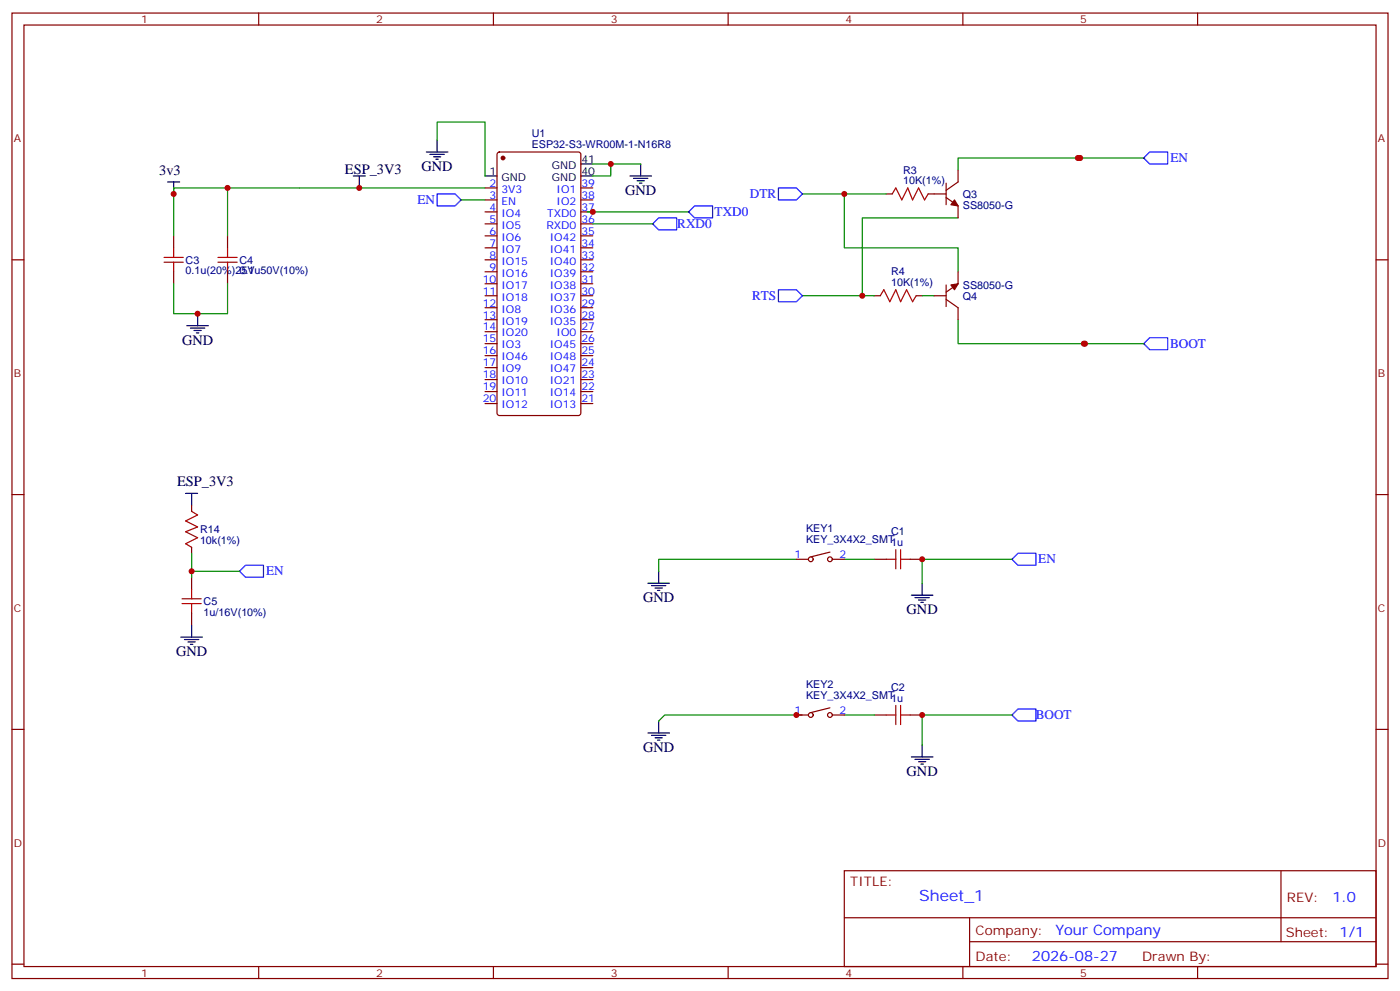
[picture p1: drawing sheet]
<svg xmlns="http://www.w3.org/2000/svg" width="412mm" height="292mm" viewBox="0 0 412 292" stroke-linecap="round" stroke-linejoin="round" font-family="sans-serif">
<g fill="none" stroke="#870000" stroke-width=".35">
<path d="M3.5 3.8h405.4v284.4h-405.4zM7.1 7.4h398.2v277.3h-398.2zM76.2 3.8v3.6M145.3 3.8v3.6M214.5 3.8v3.6M283.6 3.8v3.6M352.8 3.8v3.6M142.9 55.4h3.5M142.9 58.9h3.5M146.6 45l.5-.2h23.3l.6 .4 .1 76.5-.5 .6-23.5 .1-.6-.5-.1-76.4zM171.1 55.4h3.5M171.1 58.9h3.5"/>
<path d="M261.1 57.1h1.7M273.4 57.1h5.3M278.7 58.2l3.5 2.4v3.6M278.7 53.9v6.4M282.2 50.1v3.5l-3.5 2.5M3.5 76.5h3.6M51.2 69.5v3.5M67 69.5v3.5M142.9 76.5h3.5M142.9 62.4h3.5M142.9 65.9h3.5M142.9 69.5h3.5"/>
<path d="M142.9 73h3.5M171.1 76.5h3.5M171.1 62.4h3.5M171.1 65.9h3.5M171.1 69.5h3.5M171.1 73h3.5M405.3 76.5h3.6M51.2 80v3.6M67 80v3.6M142.9 80h3.5M142.9 83.6h3.5M142.9 87.1h3.5"/>
<path d="M142.9 90.6h3.5M142.9 94.2h3.5M142.9 97.7h3.5M171.1 80h3.5M171.1 83.6h3.5M171.1 87.1h3.5M171.1 90.6h3.5M171.1 94.2h3.5M171.1 97.7h3.5M257.5 87.1h1.8M269.9 87.1h1.7M275.2 87.1h3.5"/>
<path d="M278.7 88.2l3.5 2.4v3.6M278.7 83.9v6.4M282.2 80v3.6l-3.5 2.4M142.9 101.2h3.5M142.9 104.7h3.5M142.9 108.3h3.5M142.9 111.8h3.5M142.9 115.3h3.5M142.9 118.9h3.5M171.1 101.2h3.5M171.1 104.7h3.5M171.1 108.3h3.5"/>
<path d="M171.1 111.8h3.5M171.1 115.3h3.5M171.1 118.9h3.5M3.5 145.7h3.6M56.4 148.8v1.8M405.3 145.7h3.6M56.4 161.2v1.7M56.4 170v3.5M234.6 164.7h3.5M244.5 162.6l-5.7 1.4M245.2 164.7h3.5M257.5 164.7h3.6"/>
<path d="M268.1 164.7h3.5M56.4 180.6v3.5M3.5 214.8h3.6M234.6 210.6h3.5M244.5 208.5l-5.7 1.4M245.2 210.6h3.5M257.5 210.6h3.6M268.1 210.6h3.5M405.3 214.8h3.6M248.7 256.4h156.6v28.3h-156.6zM377.3 256.5v20.8M248.7 270.3h156.5"/>
<path d="M285.6 277.3h119.6M285.6 270.3v14.1M3.5 284h3.6M76.2 284.7v3.5M145.3 284.7v3.5M214.5 284.7v3.5M283.6 284.7v3.5M352.8 284.7v3.5M405.3 284h3.6"/>
<circle cx="238.8" cy="164.7" r=".71"/>
<circle cx="244.5" cy="164.7" r=".71"/>
<circle cx="238.8" cy="210.6" r=".71"/>
<circle cx="244.5" cy="210.6" r=".71"/>
</g>
<g fill="none" stroke="#000" stroke-width=".35">
<path d="M49.4 53.6h3.5M51.2 53.6v3.5M104.1 51.8h3.5M105.8 51.8v3.6M125.6 44.8h6.3M126.6 45.5h4.3M127.7 46.2h2.1M128.4 46.9h.7M128.8 41.2v3.6M142.9 51.8h3.5M171.1 48.3h3.5M171.1 51.8h3.5"/>
<path d="M185.6 51.8h6.3M186.6 52.5h4.3M187.7 53.2h2.1M188.4 53.9h.7M188.7 48.3v3.5M55 95.9h6.4M56.1 96.6h4.2M57.1 97.3h2.2M57.9 98h.7M58.2 92.4v3.5M54.7 145.3h3.5M56.4 145.3v3.5"/>
<path d="M190.9 171.8h6.3M191.9 172.5h4.2M193 173.2h2.1M193.7 173.9h.7M194 168.2v3.6M268.5 175.3h6.3M269.5 176h4.3M270.6 176.7h2.1M271.3 177.4h.7M271.6 171.8v3.5M53.3 187.6h6.3M54.3 188.3h4.3"/>
<path d="M55.4 189.1h2.1M56.1 189.8h.7M56.4 184.1v3.5M190.9 215.9h6.3M191.9 216.6h4.2M193 217.3h2.1M193.7 218h.7M194 212.3v3.6M271.6 219.4v3.5M268.5 222.9h6.3M269.5 223.6h4.3M270.6 224.3h2.1"/>
<path d="M271.3 225h.7"/>
</g>
<g fill="#870000" stroke="#870000" stroke-width=".35">
<path d="M281.2 58.9l1 1.7-2.1-.3z"/>
<path d="M280.1 83.9l2.1-.3-1 1.7z"/>
<circle cx="148.2" cy="46.5" r=".53"/>
</g>
<path d="M128.8 57.1h5.3l1.7 1.8-1.7 1.7h-5.3zM229.3 55.4h5.3l1.8 1.7-1.8 1.8h-5.3zM338.7 44.8h5.3v3.5h-5.3l-1.8-1.8zM192.3 65.9l1.7-1.7h5.3v3.5h-5.3zM202.8 62.4l1.8-1.8h5.3v3.6h-5.3zM229.3 85.3h5.3l1.8 1.8-1.8 1.8h-5.3zM338.7 99.4h5.3v3.6h-5.3l-1.8-1.8zM72.3 166.5h5.3v3.5h-5.3l-1.7-1.8zM299.9 162.9h5.3v3.6h-5.3l-1.8-1.8zM299.9 208.8h5.3v3.5h-5.3l-1.8-1.7z" fill="none" stroke="#00f" stroke-width=".35"/>
<g fill="none" stroke="#a10000" stroke-width=".35">
<path d="M262.8 57.1l1.1-1.7 1.7 3.5 1.8-3.5 1.4 3.5 1.8-3.5 1.7 3.5 1.1-1.8M48.3 75.8h5.7M48.3 77.2h5.7M51.2 73v2.8M51.2 77.2v2.8M64.2 75.8h5.6M64.2 77.2h5.6M67 73v2.8M67 77.2v2.8M259.3 87.1l1-1.8 1.8 3.6 1.8-3.6 1.4 3.6 1.8-3.6 1.7 3.6 1.1-1.8M56.4 150.6l1.8 1.1-3.5 1.7 3.5 1.8-3.5 1.4 3.5 1.8-3.5 1.7 1.7 1.1M53.6 176.4h5.7"/>
<path d="M53.6 177.8h5.7M56.4 173.5v2.9M56.4 177.8v2.8M261.1 164.7h2.8M263.9 161.9v5.6M265.3 164.7h2.8M265.3 161.9v5.6M261.1 210.6h2.8M263.9 207.8v5.6M265.3 207.8v5.6M265.3 210.6h2.8"/>
</g>
<g fill="none" stroke="#008700" stroke-width=".35">
<path d="M67 55.4v14.1M128.8 41.2v-5.3h14.1v15.9M135.8 58.9h7.1M142.9 55.4h-91.7v14.1M174.6 48.3h14.1M179.9 48.3v3.5h-5.3M236.4 57.1h12.3M261.1 57.1h-12.4v15.9h33.5v7M317.5 46.5h19.4M318.2 46.5h-36v3.6M172.9 62.4h29.9M174.6 65.9h17.7"/>
<path d="M282.2 64.2h-28.2v22.9h3.5M51.2 83.6v8.8h15.8v-8.8M236.4 87.1h17.6M271.6 87.1h3.6M282.2 94.2v7h37.4M319.3 101.2h17.6M56.4 162.9v7.1M56.4 168.2h14.2M234.6 164.7h-40.6v3.5M248.7 164.7h8.8M298.1 164.7h-26.5v7.1M236.4 210.6h-40.6l-1.8 1.7"/>
<path d="M248.7 210.6h8.8M298.1 210.6h-26.5v8.8"/>
</g>
<g fill="#c00">
<circle cx="174.6" cy="62.4" r=".88"/>
<circle cx="105.8" cy="55.4" r=".88"/>
<circle cx="58.2" cy="92.4" r=".88"/>
<circle cx="67" cy="55.4" r=".88"/>
<circle cx="51.2" cy="57.1" r=".88"/>
<circle cx="56.4" cy="168.2" r=".88"/>
<circle cx="271.6" cy="164.7" r=".88"/>
<circle cx="271.6" cy="210.6" r=".88"/>
<circle cx="248.7" cy="57.1" r=".88"/>
<circle cx="254" cy="87.1" r=".88"/>
<circle cx="179.9" cy="48.3" r=".88"/>
<circle cx="234.6" cy="210.6" r=".88"/>
<circle cx="318.2" cy="46.5" r=".88"/>
<circle cx="317.5" cy="46.5" r=".88"/>
<circle cx="319.6" cy="101.2" r=".88"/>
<circle cx="319.3" cy="101.2" r=".88"/>
</g>
<text font-size="4.6" fill="#00f" x="270.8" y="265.5">Sheet_1</text>
<g font-size="4.2">
<text x="46.9" y="51.5">3v3</text>
<text x="101.6" y="51.1">ESP_3V3</text>
<text x="124.2" y="50.4">GND</text>
<text x="184.1" y="57.5">GND</text>
<text x="53.6" y="101.6">GND</text>
<text x="52.2" y="143.2">ESP_3V3</text>
<text x="189.4" y="177.4">GND</text>
<text x="267.1" y="180.9">GND</text>
<text x="51.9" y="193.3">GND</text>
<text x="189.4" y="221.5">GND</text>
<text x="267.1" y="228.6">GND</text>
</g>
<g font-size="4.2" fill="#00f">
<text x="392.5" y="265.7">1.0</text>
<text x="310.9" y="275.3">Your Company</text>
<text x="304" y="283.1">2026-08-27</text>
</g>
<g font-size="3.9" fill="#00f">
<text x="344.8" y="47.8">EN</text>
<text x="220.9" y="58.4">DTR</text>
<text x="123" y="60.1">EN</text>
<text x="210.5" y="63.6">TXD0</text>
<text x="199.5" y="67.1">RXD0</text>
<text x="221.5" y="88.4">RTS</text>
<text x="344.7" y="102.4">BOOT</text>
<text x="305.9" y="165.9">EN</text>
<text x="78.4" y="169.5">EN</text>
<text x="305.1" y="211.8">BOOT</text>
</g>
<g font-size="3.9" fill="#800">
<text x="250.5" y="261">TITLE:</text>
<text x="379.1" y="265.7">REV:</text>
<text x="287.4" y="275.2">Company:</text>
<text x="378.7" y="275.8">Sheet: 1/1</text>
<text x="287.4" y="282.9">Date:</text>
<text x="336.4" y="283">Drawn By:</text>
</g>
<g font-size="3.2" fill="#800">
<text x="41.6" y="6.8">1</text>
<text x="110.8" y="6.8">2</text>
<text x="179.9" y="6.8">3</text>
<text x="249.1" y="6.8">4</text>
<text x="318.2" y="6.8">5</text>
<text x="4.1" y="41.9">A</text>
<text x="405.9" y="41.9">A</text>
<text x="4.1" y="111.1">B</text>
<text x="405.9" y="111.1">B</text>
<text x="4.1" y="180.2">C</text>
<text x="405.9" y="180.2">C</text>
<text x="4.1" y="249.4">D</text>
<text x="405.9" y="249.4">D</text>
<text x="41.6" y="287.7">1</text>
<text x="110.8" y="287.7">2</text>
<text x="179.9" y="287.7">3</text>
<text x="249.1" y="287.7">4</text>
<text x="318.2" y="287.7">5</text>
</g>
<g font-size="3.2" fill="#000080">
<text x="156.6" y="40.5">U1</text>
<text x="156.6" y="43.6">ESP32-S3-WR00M-1-N16R8</text>
<text x="266" y="51.1">R3</text>
<text x="266" y="54.3">10K(1%)</text>
<text x="283.6" y="58.3">Q3</text>
<text x="283.6" y="61.5">SS8050-G</text>
<text x="54.7" y="77.7">C3</text>
<text x="70.6" y="77.7">C4</text>
<text x="54.7" y="80.8">0.1u(20%)25V</text>
<text x="70.6" y="80.8">0.1u50V(10%)</text>
<text x="262.5" y="81.1">R4</text>
<text x="262.5" y="84.3">10K(1%)</text>
<text x="283.6" y="85.2">SS8050-G</text>
<text x="283.6" y="88.4">Q4</text>
<text x="58.9" y="160.2">10k(1%)</text>
<text x="58.9" y="157">R14</text>
<text x="237.4" y="159.9">KEY_3X4X2_SMT</text>
<text x="237.4" y="156.8">KEY1</text>
<text x="262.5" y="160.8">1u</text>
<text x="262.5" y="157.7">C1</text>
<text x="60" y="178.2">C5</text>
<text x="60" y="181.4">1u/16V(10%)</text>
<text x="237.4" y="202.6">KEY2</text>
<text x="262.5" y="203.5">C2</text>
<text x="237.4" y="205.8">KEY_3X4X2_SMT</text>
<text x="262.5" y="206.7">1u</text>
</g>
<g font-size="3.2">
<text x="171.3" y="47.9">41</text>
<text x="144.2" y="51.5">1</text>
<text x="147.7" y="53.2">GND</text>
<text x="162.5" y="49.7">GND</text>
<text x="162.5" y="53.2">GND</text>
<text x="171.3" y="51.5">40</text>
</g>
<g font-size="3.2" fill="#00f">
<text x="144.2" y="58.5">3</text>
<text x="144.2" y="55">2</text>
<text x="147.7" y="56.8">3V3</text>
<text x="163.9" y="56.8">IO1</text>
<text x="171.3" y="55">39</text>
<text x="171.3" y="58.5">38</text>
<text x="144.2" y="65.6">5</text>
<text x="144.2" y="62.1">4</text>
<text x="147.7" y="63.8">IO4</text>
<text x="147.7" y="60.3">EN</text>
<text x="161.2" y="63.8">TXD0</text>
<text x="163.9" y="60.3">IO2</text>
<text x="171.3" y="62.1">37</text>
<text x="171.3" y="65.6">36</text>
<text x="144.2" y="69.1">6</text>
<text x="147.7" y="70.9">IO6</text>
<text x="147.7" y="67.3">IO5</text>
<text x="161" y="67.3">RXD0</text>
<text x="161.9" y="70.9">IO42</text>
<text x="171.3" y="69.1">35</text>
<text x="144.2" y="76.2">8</text>
<text x="144.2" y="72.6">7</text>
<text x="147.7" y="77.9">IO15</text>
<text x="147.7" y="74.4">IO7</text>
<text x="161.9" y="74.4">IO41</text>
<text x="161.9" y="77.9">IO40</text>
<text x="171.3" y="72.6">34</text>
<text x="171.3" y="76.2">33</text>
<text x="142.2" y="83.2">10</text>
<text x="144.2" y="79.7">9</text>
<text x="147.7" y="81.5">IO16</text>
<text x="161.9" y="81.5">IO39</text>
<text x="171.3" y="79.7">32</text>
<text x="171.3" y="83.2">31</text>
<text x="142.2" y="86.7">11</text>
<text x="147.7" y="88.5">IO18</text>
<text x="147.7" y="85">IO17</text>
<text x="161.9" y="85">IO38</text>
<text x="161.9" y="88.5">IO37</text>
<text x="171.3" y="86.7">30</text>
<text x="142.2" y="93.8">13</text>
<text x="142.2" y="90.3">12</text>
<text x="147.7" y="95.6">IO19</text>
<text x="147.7" y="92">IO8</text>
<text x="161.9" y="92">IO36</text>
<text x="161.9" y="95.6">IO35</text>
<text x="171.3" y="90.3">29</text>
<text x="171.3" y="93.8">28</text>
<text x="142.2" y="100.9">15</text>
<text x="142.2" y="97.3">14</text>
<text x="147.7" y="99.1">IO20</text>
<text x="163.9" y="99.1">IO0</text>
<text x="171.3" y="97.3">27</text>
<text x="171.3" y="100.9">26</text>
<text x="142.2" y="107.9">17</text>
<text x="142.2" y="104.4">16</text>
<text x="147.7" y="106.2">IO46</text>
<text x="147.7" y="102.6">IO3</text>
<text x="161.9" y="102.6">IO45</text>
<text x="161.9" y="106.2">IO48</text>
<text x="171.3" y="104.4">25</text>
<text x="171.3" y="107.9">24</text>
<text x="142.2" y="111.4">18</text>
<text x="147.7" y="113.2">IO10</text>
<text x="147.7" y="109.7">IO9</text>
<text x="161.9" y="109.7">IO47</text>
<text x="161.9" y="113.2">IO21</text>
<text x="171.3" y="111.4">23</text>
<text x="142.2" y="118.5">20</text>
<text x="142.2" y="115">19</text>
<text x="147.7" y="116.7">IO11</text>
<text x="161.9" y="116.7">IO14</text>
<text x="171.3" y="115">22</text>
<text x="171.3" y="118.5">21</text>
<text x="147.7" y="120.3">IO12</text>
<text x="161.9" y="120.3">IO13</text>
<text x="234" y="164.4">1</text>
<text x="247.3" y="164.4">2</text>
<text x="234" y="210.2">1</text>
<text x="247.3" y="210.2">2</text>
</g>
</svg>
